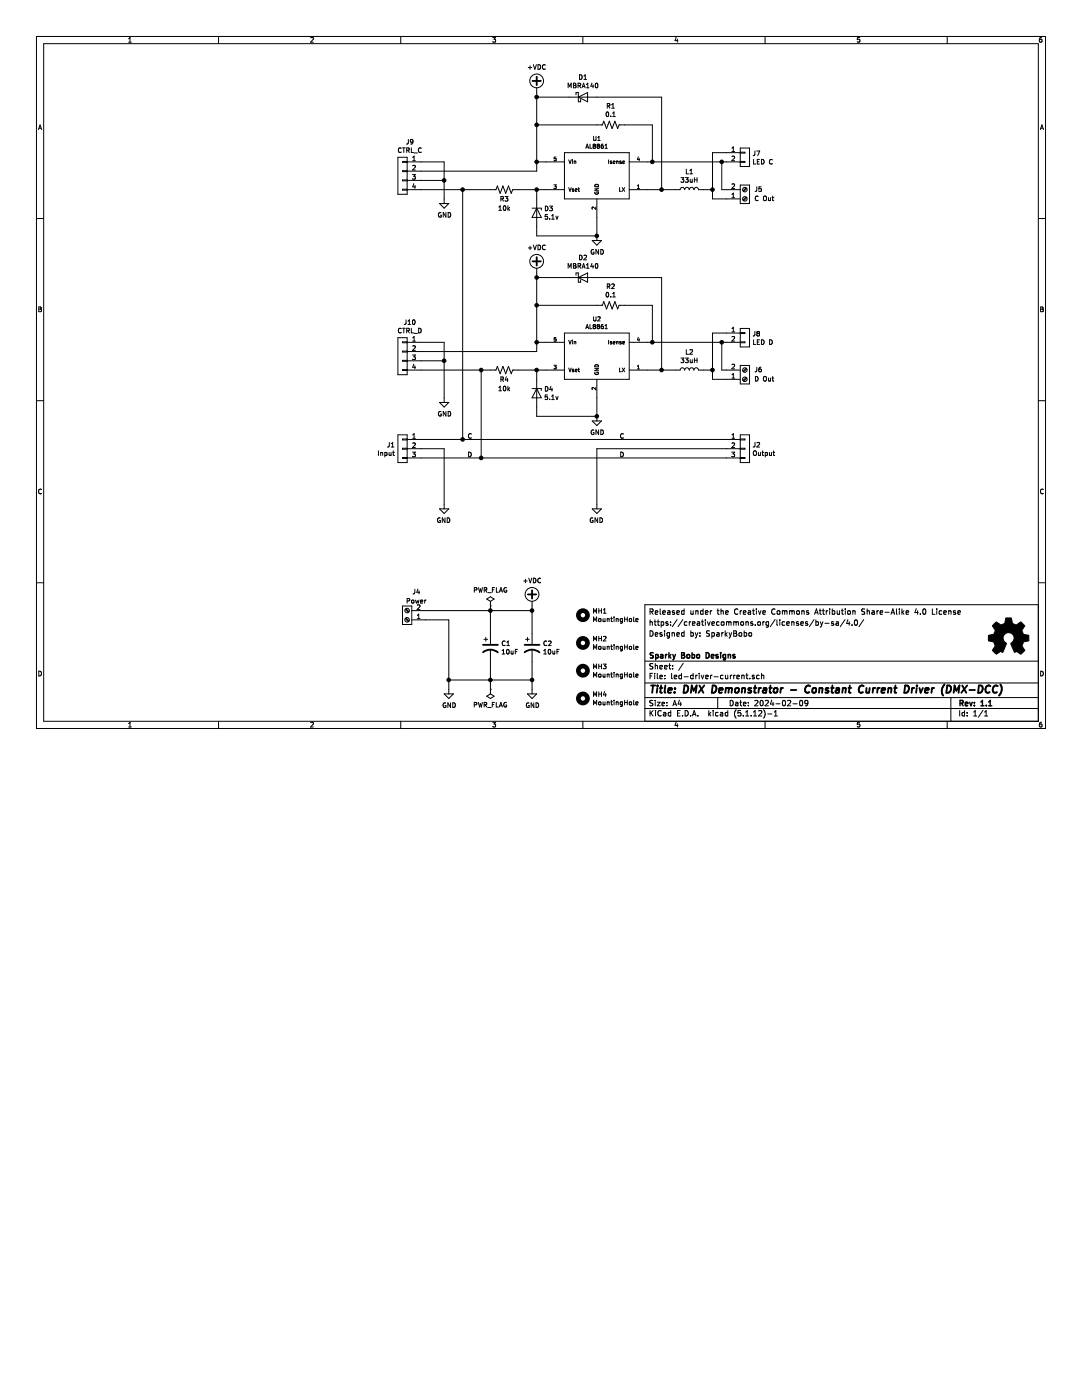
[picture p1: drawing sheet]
EESchema Schematic File Version 4
EELAYER 30 0
EELAYER END
$Descr A4 11693 8268
encoding utf-8
Sheet 1 1
Title "DMX Demonstrator - Constant Current Driver (DMX-DCC)"
Date "2024-02-09"
Rev "1.1"
Comp "Sparky Bobo Designs"
Comment1 ""
Comment2 "Designed by: SparkyBobo"
Comment3 "https://creativecommons.org/licenses/by-sa/4.0/"
Comment4 "Released under the Creative Commons Attribution Share-Alike 4.0 License"
$EndDescr
$Comp
L Diode:1N5819 D?
U 1 1
P 6300 1050
AR Path="/64798DC1/659C302A" Ref="D?"  Part="1" 
AR Path="/659C302A" Ref="D1"  Part="1" 
AR Path="/647E1209/659C302A" Ref="D?"  Part="1" 
AR Path="/65468F85/659C302A" Ref="D?"  Part="1" 
F 0 "D1" H 6300 1266 50  0000 C CNN
F 1 "MBRA140" H 6300 1175 50  0000 C CNN
F 2 "Diode_SMD:D_SMA_Handsoldering" H 6300 875 50  0001 C CNN
F 3 "https://www.mouser.com/datasheet/2/308/1/MBRA140T3_D-2315036.pdf" H 6300 1050 50  0001 C CNN
F 4 "Reverse Voltage Protection" H 6300 1050 50  0001 C CNN "Description"
F 5 "D_FLYBACK_SMD" H 6300 1050 50  0001 C CNN "PartId"
	1    6300 1050
	1    0    0    -1  
$EndComp
$Comp
L Device:L L1
U 1 1
P 7450 2050
F 0 "L1" V 7640 2050 50  0000 C CNN
F 1 "33uH" V 7549 2050 50  0000 C CNN
F 2 "footprints:L_BOURNS_SRN6045TA" H 7450 2050 50  0001 C CNN
F 3 "~" H 7450 2050 50  0001 C CNN
F 4 "L_33u_SMD" V 7450 2050 50  0001 C CNN "PartId"
	1    7450 2050
	0    -1   -1   0   
$EndComp
$Comp
L Device:R_US R1
U 1 1
P 6600 1350
F 0 "R1" V 6395 1350 50  0000 C CNN
F 1 "0.1" V 6486 1350 50  0000 C CNN
F 2 "Resistor_SMD:R_1206_3216Metric_Pad1.42x1.75mm_HandSolder" V 6640 1340 50  0001 C CNN
F 3 "~" H 6600 1350 50  0001 C CNN
F 4 "R_CC_SMD" V 6600 1350 50  0001 C CNN "PartId"
	1    6600 1350
	0    1    1    0   
$EndComp
$Comp
L DMXDemonstrator:AL8861 U1
U 1 1
P 6450 1900
F 0 "U1" H 6450 2304 45  0000 C CNN
F 1 "AL8861" H 6450 2220 45  0000 C CNN
F 2 "Package_TO_SOT_SMD:SOT-89-5_Handsoldering" H 6450 2400 20  0001 C CNN
F 3 "https://www.ti.com/general/docs/suppproductinfo.tsp?distId=10&gotoUrl=https%3A%2F%2Fwww.ti.com%2Flit%2Fgpn%2Fna556" H 6550 2500 60  0001 C CNN
F 4 "U_8861,MOD_8861" H 6450 1900 50  0001 C CNN "PartId"
	1    6450 1900
	1    0    0    -1  
$EndComp
$Comp
L power:GND #PWR0103
U 1 1
P 6450 2550
F 0 "#PWR0103" H 6450 2300 50  0001 C CNN
F 1 "GND" H 6455 2377 50  0000 C CNN
F 2 "" H 6450 2550 50  0001 C CNN
F 3 "" H 6450 2550 50  0001 C CNN
	1    6450 2550
	1    0    0    -1  
$EndComp
Wire Wire Line
	5900 1750 5800 1750
Wire Wire Line
	5800 1050 6150 1050
Wire Wire Line
	6450 1350 5800 1350
Connection ~ 5800 1350
Wire Wire Line
	5800 1350 5800 1750
Wire Wire Line
	7000 1750 7050 1750
Wire Wire Line
	7300 2050 7150 2050
Wire Wire Line
	7050 1750 7050 1350
Wire Wire Line
	7050 1350 6750 1350
Wire Wire Line
	6450 1050 7150 1050
Wire Wire Line
	7150 1050 7150 2050
Connection ~ 7150 2050
Wire Wire Line
	7150 2050 7000 2050
$Comp
L Diode:1N5819 D?
U 1 1
P 6300 3000
AR Path="/64798DC1/659EAC0A" Ref="D?"  Part="1" 
AR Path="/659EAC0A" Ref="D2"  Part="1" 
AR Path="/647E1209/659EAC0A" Ref="D?"  Part="1" 
AR Path="/65468F85/659EAC0A" Ref="D?"  Part="1" 
F 0 "D2" H 6300 3216 50  0000 C CNN
F 1 "MBRA140" H 6300 3125 50  0000 C CNN
F 2 "Diode_SMD:D_SMA_Handsoldering" H 6300 2825 50  0001 C CNN
F 3 "https://www.mouser.com/datasheet/2/308/1/MBRA140T3_D-2315036.pdf" H 6300 3000 50  0001 C CNN
F 4 "Reverse Voltage Protection" H 6300 3000 50  0001 C CNN "Description"
F 5 "D_FLYBACK_SMD" H 6300 3000 50  0001 C CNN "PartId"
	1    6300 3000
	1    0    0    -1  
$EndComp
$Comp
L Device:L L2
U 1 1
P 7450 4000
F 0 "L2" V 7640 4000 50  0000 C CNN
F 1 "33uH" V 7549 4000 50  0000 C CNN
F 2 "footprints:L_BOURNS_SRN6045TA" H 7450 4000 50  0001 C CNN
F 3 "~" H 7450 4000 50  0001 C CNN
F 4 "L_33u_SMD" V 7450 4000 50  0001 C CNN "PartId"
	1    7450 4000
	0    -1   -1   0   
$EndComp
$Comp
L Device:R_US R2
U 1 1
P 6600 3300
F 0 "R2" V 6395 3300 50  0000 C CNN
F 1 "0.1" V 6486 3300 50  0000 C CNN
F 2 "Resistor_SMD:R_1206_3216Metric_Pad1.42x1.75mm_HandSolder" V 6640 3290 50  0001 C CNN
F 3 "~" H 6600 3300 50  0001 C CNN
F 4 "R_CC_SMD" V 6600 3300 50  0001 C CNN "PartId"
	1    6600 3300
	0    1    1    0   
$EndComp
$Comp
L power:GND #PWR0105
U 1 1
P 6450 4500
F 0 "#PWR0105" H 6450 4250 50  0001 C CNN
F 1 "GND" H 6455 4327 50  0000 C CNN
F 2 "" H 6450 4500 50  0001 C CNN
F 3 "" H 6450 4500 50  0001 C CNN
	1    6450 4500
	1    0    0    -1  
$EndComp
Wire Wire Line
	5900 3700 5800 3700
Wire Wire Line
	5800 3000 6150 3000
Wire Wire Line
	6450 3300 5800 3300
Wire Wire Line
	5800 3000 5800 3300
Connection ~ 5800 3300
Wire Wire Line
	5800 3300 5800 3700
Wire Wire Line
	7000 3700 7050 3700
Wire Wire Line
	7300 4000 7150 4000
Wire Wire Line
	7050 3700 7050 3300
Wire Wire Line
	7050 3300 6750 3300
Wire Wire Line
	6450 3000 7150 3000
Wire Wire Line
	7150 3000 7150 4000
Connection ~ 7150 4000
Wire Wire Line
	7150 4000 7000 4000
Wire Wire Line
	7600 2050 7700 2050
$Comp
L power:+VDC #PWR0107
U 1 1
P 5800 1000
F 0 "#PWR0107" H 5800 900 50  0001 C CNN
F 1 "+VDC" H 5800 1275 50  0000 C CNN
F 2 "" H 5800 1000 50  0001 C CNN
F 3 "" H 5800 1000 50  0001 C CNN
	1    5800 1000
	1    0    0    -1  
$EndComp
$Comp
L power:+VDC #PWR0108
U 1 1
P 5800 2950
F 0 "#PWR0108" H 5800 2850 50  0001 C CNN
F 1 "+VDC" H 5800 3225 50  0000 C CNN
F 2 "" H 5800 2950 50  0001 C CNN
F 3 "" H 5800 2950 50  0001 C CNN
	1    5800 2950
	1    0    0    -1  
$EndComp
$Comp
L Device:CP1 C?
U 1 1
P 5300 7000
AR Path="/647E1209/65AC4666" Ref="C?"  Part="1" 
AR Path="/65AC4666" Ref="C1"  Part="1" 
AR Path="/65468F85/65AC4666" Ref="C?"  Part="1" 
F 0 "C1" H 5415 7046 50  0000 L CNN
F 1 "10uF" H 5415 6955 50  0000 L CNN
F 2 "Capacitor_SMD:C_1206_3216Metric_Pad1.42x1.75mm_HandSolder" H 5300 7000 50  0001 C CNN
F 3 "~" H 5300 7000 50  0001 C CNN
F 4 "Filter Capacitor" H 5300 7000 50  0001 C CNN "Description"
F 5 "C_FILTER_SMD" H 5300 7000 50  0001 C CNN "PartId"
	1    5300 7000
	1    0    0    -1  
$EndComp
Wire Wire Line
	5750 6850 5750 6600
$Comp
L Device:CP1 C?
U 1 1
P 5750 7000
AR Path="/647E1209/6546F2B6" Ref="C?"  Part="1" 
AR Path="/6546F2B6" Ref="C2"  Part="1" 
AR Path="/65468F85/6546F2B6" Ref="C?"  Part="1" 
F 0 "C2" H 5865 7046 50  0000 L CNN
F 1 "10uF" H 5865 6955 50  0000 L CNN
F 2 "Capacitor_SMD:C_1206_3216Metric_Pad1.42x1.75mm_HandSolder" H 5750 7000 50  0001 C CNN
F 3 "~" H 5750 7000 50  0001 C CNN
F 4 "Filter Capacitor" H 5750 7000 50  0001 C CNN "Description"
F 5 "C_FILTER_SMD" H 5750 7000 50  0001 C CNN "PartId"
	1    5750 7000
	1    0    0    -1  
$EndComp
Wire Wire Line
	5300 6850 5300 6600
$Comp
L Connector:Screw_Terminal_01x02 J?
U 1 1
P 8050 2150
AR Path="/659D01BF/659E3590" Ref="J?"  Part="1" 
AR Path="/659E3590" Ref="J5"  Part="1" 
F 0 "J5" H 8150 2050 50  0000 L CNN
F 1 "C Out" H 8150 2150 50  0000 L CNN
F 2 "Connector_Phoenix_MC:PhoenixContact_MC_1,5_2-G-3.81_1x02_P3.81mm_Horizontal" H 8050 2150 50  0001 C CNN
F 3 "~" H 8050 2150 50  0001 C CNN
F 4 "J-381x2,P-381x2" H 8050 2150 50  0001 C CNN "PartId"
	1    8050 2150
	1    0    0    1   
$EndComp
$Comp
L Connector_Generic:Conn_01x03 J?
U 1 1
P 4350 4850
AR Path="/659D01BF/659E3597" Ref="J?"  Part="1" 
AR Path="/659E3597" Ref="J1"  Part="1" 
F 0 "J1" H 4430 4892 50  0000 L CNN
F 1 "Input" H 4430 4801 50  0000 L CNN
F 2 "Connector_PinHeader_2.54mm:PinHeader_1x03_P2.54mm_Horizontal" H 4350 4850 50  0001 C CNN
F 3 "~" H 4350 4850 50  0001 C CNN
F 4 "H_1x3_RA,JP_1x3" H 4350 4850 50  0001 C CNN "PartId"
	1    4350 4850
	-1   0    0    -1  
$EndComp
$Comp
L power:PWR_FLAG #FLG?
U 1 1
P 5300 7450
AR Path="/659D01BF/659E35A4" Ref="#FLG?"  Part="1" 
AR Path="/659E35A4" Ref="#FLG0101"  Part="1" 
F 0 "#FLG0101" H 5300 7525 50  0001 C CNN
F 1 "PWR_FLAG" H 5300 7623 50  0000 C CNN
F 2 "" H 5300 7450 50  0001 C CNN
F 3 "~" H 5300 7450 50  0001 C CNN
	1    5300 7450
	-1   0    0    1   
$EndComp
Text Label 5050 4950 0    50   ~ 0
D
Text Label 5050 4750 0    50   ~ 0
C
$Comp
L Connector:Screw_Terminal_01x02 J?
U 1 1
P 4400 6700
AR Path="/659D01BF/659E35AC" Ref="J?"  Part="1" 
AR Path="/659E35AC" Ref="J4"  Part="1" 
F 0 "J4" H 4300 6400 50  0000 C CNN
F 1 "Power" H 4300 6500 50  0000 C CNN
F 2 "Connector_Phoenix_MC:PhoenixContact_MC_1,5_2-G-3.81_1x02_P3.81mm_Horizontal" H 4400 6700 50  0001 C CNN
F 3 "~" H 4400 6700 50  0001 C CNN
F 4 "J-381x2,P-381x2" H 4400 6700 50  0001 C CNN "PartId"
	1    4400 6700
	-1   0    0    1   
$EndComp
Wire Wire Line
	4600 6700 4850 6700
$Comp
L power:GND #PWR?
U 1 1
P 5750 7450
AR Path="/659D01BF/659E35BB" Ref="#PWR?"  Part="1" 
AR Path="/659E35BB" Ref="#PWR0102"  Part="1" 
F 0 "#PWR0102" H 5750 7200 50  0001 C CNN
F 1 "GND" H 5755 7277 50  0000 C CNN
F 2 "" H 5750 7450 50  0001 C CNN
F 3 "" H 5750 7450 50  0001 C CNN
	1    5750 7450
	1    0    0    -1  
$EndComp
$Comp
L power:PWR_FLAG #FLG?
U 1 1
P 5300 6550
AR Path="/659D01BF/659E35C1" Ref="#FLG?"  Part="1" 
AR Path="/659E35C1" Ref="#FLG0102"  Part="1" 
F 0 "#FLG0102" H 5300 6625 50  0001 C CNN
F 1 "PWR_FLAG" H 5300 6723 50  0000 C CNN
F 2 "" H 5300 6550 50  0001 C CNN
F 3 "~" H 5300 6550 50  0001 C CNN
	1    5300 6550
	1    0    0    -1  
$EndComp
Wire Wire Line
	5300 6550 5300 6600
Connection ~ 5300 6600
Wire Wire Line
	5750 6600 5750 6550
Wire Wire Line
	5300 6600 5750 6600
Wire Wire Line
	4800 5450 4800 4850
$Comp
L Connector_Generic:Conn_01x03 J?
U 1 1
P 8050 4850
AR Path="/659D01BF/659E35EC" Ref="J?"  Part="1" 
AR Path="/659E35EC" Ref="J2"  Part="1" 
F 0 "J2" H 8130 4892 50  0000 L CNN
F 1 "Output" H 8130 4801 50  0000 L CNN
F 2 "Connector_PinHeader_2.54mm:PinHeader_1x03_P2.54mm_Horizontal" H 8050 4850 50  0001 C CNN
F 3 "~" H 8050 4850 50  0001 C CNN
F 4 "H_1x3_RA" H 8050 4850 50  0001 C CNN "PartId"
	1    8050 4850
	1    0    0    -1  
$EndComp
Text Label 6750 4950 2    50   ~ 0
D
Text Label 6750 4750 2    50   ~ 0
C
Wire Wire Line
	7850 4850 6450 4850
Wire Wire Line
	6450 4850 6450 5450
$Comp
L power:GND #PWR?
U 1 1
P 6450 5450
AR Path="/659D01BF/659E35F8" Ref="#PWR?"  Part="1" 
AR Path="/659E35F8" Ref="#PWR0104"  Part="1" 
F 0 "#PWR0104" H 6450 5200 50  0001 C CNN
F 1 "GND" H 6455 5277 50  0000 C CNN
F 2 "" H 6450 5450 50  0001 C CNN
F 3 "" H 6450 5450 50  0001 C CNN
	1    6450 5450
	-1   0    0    -1  
$EndComp
$Comp
L Mechanical:MountingHole MH?
U 1 1
P 6300 6650
AR Path="/659D01BF/659E3612" Ref="MH?"  Part="1" 
AR Path="/659E3612" Ref="MH1"  Part="1" 
F 0 "MH1" H 6400 6696 50  0000 L CNN
F 1 "MountingHole" H 6400 6605 50  0000 L CNN
F 2 "MountingHole:MountingHole_3.2mm_M3" H 6300 6650 50  0001 C CNN
F 3 "~" H 6300 6650 50  0001 C CNN
	1    6300 6650
	1    0    0    -1  
$EndComp
$Comp
L Mechanical:MountingHole MH?
U 1 1
P 6300 6950
AR Path="/659D01BF/659E3619" Ref="MH?"  Part="1" 
AR Path="/659E3619" Ref="MH2"  Part="1" 
F 0 "MH2" H 6400 6996 50  0000 L CNN
F 1 "MountingHole" H 6400 6905 50  0000 L CNN
F 2 "MountingHole:MountingHole_3.2mm_M3" H 6300 6950 50  0001 C CNN
F 3 "~" H 6300 6950 50  0001 C CNN
	1    6300 6950
	1    0    0    -1  
$EndComp
$Comp
L Mechanical:MountingHole MH?
U 1 1
P 6300 7250
AR Path="/659D01BF/659E3620" Ref="MH?"  Part="1" 
AR Path="/659E3620" Ref="MH3"  Part="1" 
F 0 "MH3" H 6400 7296 50  0000 L CNN
F 1 "MountingHole" H 6400 7205 50  0000 L CNN
F 2 "MountingHole:MountingHole_3.2mm_M3" H 6300 7250 50  0001 C CNN
F 3 "~" H 6300 7250 50  0001 C CNN
	1    6300 7250
	1    0    0    -1  
$EndComp
$Comp
L Mechanical:MountingHole MH?
U 1 1
P 6300 7550
AR Path="/659D01BF/659E3627" Ref="MH?"  Part="1" 
AR Path="/659E3627" Ref="MH4"  Part="1" 
F 0 "MH4" H 6400 7596 50  0000 L CNN
F 1 "MountingHole" H 6400 7505 50  0000 L CNN
F 2 "MountingHole:MountingHole_3.2mm_M3" H 6300 7550 50  0001 C CNN
F 3 "~" H 6300 7550 50  0001 C CNN
	1    6300 7550
	1    0    0    -1  
$EndComp
$Comp
L power:+VDC #PWR?
U 1 1
P 5750 6550
AR Path="/659D01BF/659E363E" Ref="#PWR?"  Part="1" 
AR Path="/659E363E" Ref="#PWR0106"  Part="1" 
F 0 "#PWR0106" H 5750 6450 50  0001 C CNN
F 1 "+VDC" H 5750 6825 50  0000 C CNN
F 2 "" H 5750 6550 50  0001 C CNN
F 3 "" H 5750 6550 50  0001 C CNN
	1    5750 6550
	1    0    0    -1  
$EndComp
Wire Wire Line
	5800 1000 5800 1050
Connection ~ 5800 1050
Wire Wire Line
	5800 1050 5800 1350
Wire Wire Line
	5800 2950 5800 3000
Connection ~ 5800 3000
$Comp
L Graphic:Logo_Open_Hardware_Small #LOGO1
U 1 1
P 10900 6900
F 0 "#LOGO1" H 10900 7175 50  0001 C CNN
F 1 "Logo_Open_Hardware_Small" H 10900 6675 50  0001 C CNN
F 2 "" H 10900 6900 50  0001 C CNN
F 3 "~" H 10900 6900 50  0001 C CNN
	1    10900 6900
	1    0    0    -1  
$EndComp
Connection ~ 5750 6600
$Comp
L power:GND #PWR?
U 1 1
P 4850 7450
AR Path="/659D01BF/65B91D25" Ref="#PWR?"  Part="1" 
AR Path="/65B91D25" Ref="#PWR0109"  Part="1" 
F 0 "#PWR0109" H 4850 7200 50  0001 C CNN
F 1 "GND" H 4855 7277 50  0000 C CNN
F 2 "" H 4850 7450 50  0001 C CNN
F 3 "" H 4850 7450 50  0001 C CNN
	1    4850 7450
	1    0    0    -1  
$EndComp
Wire Wire Line
	4850 6700 4850 7350
Wire Wire Line
	5300 7150 5300 7350
Wire Wire Line
	5750 7150 5750 7350
Wire Wire Line
	5750 7350 5300 7350
Connection ~ 5750 7350
Wire Wire Line
	5750 7350 5750 7450
Connection ~ 5300 7350
Wire Wire Line
	5300 7350 5300 7450
Wire Wire Line
	5300 7350 4850 7350
Connection ~ 4850 7350
Wire Wire Line
	4850 7350 4850 7450
$Comp
L Connector_Generic:Conn_01x02 J7
U 1 1
P 8050 1650
F 0 "J7" H 8129 1642 50  0000 L CNN
F 1 "LED C" H 8129 1551 50  0000 L CNN
F 2 "Connector_PinHeader_2.54mm:PinHeader_1x02_P2.54mm_Vertical" H 8050 1650 50  0001 C CNN
F 3 "~" H 8050 1650 50  0001 C CNN
	1    8050 1650
	1    0    0    -1  
$EndComp
$Comp
L Connector_Generic:Conn_01x04 J9
U 1 1
P 4350 1850
F 0 "J9" H 4270 2167 50  0000 C CNN
F 1 "CTRL_C" H 4270 2076 50  0000 C CNN
F 2 "Connector_PinHeader_2.54mm:PinHeader_1x04_P2.54mm_Vertical" H 4350 1850 50  0001 C CNN
F 3 "~" H 4350 1850 50  0001 C CNN
	1    4350 1850
	-1   0    0    -1  
$EndComp
$Comp
L Connector_Generic:Conn_01x04 J10
U 1 1
P 4350 3800
F 0 "J10" H 4270 4117 50  0000 C CNN
F 1 "CTRL_D" H 4270 4026 50  0000 C CNN
F 2 "Connector_PinHeader_2.54mm:PinHeader_1x04_P2.54mm_Vertical" H 4350 3800 50  0001 C CNN
F 3 "~" H 4350 3800 50  0001 C CNN
	1    4350 3800
	-1   0    0    -1  
$EndComp
Wire Wire Line
	7850 2050 7800 2050
Wire Wire Line
	7800 2050 7800 1750
Wire Wire Line
	7800 1750 7850 1750
Wire Wire Line
	7850 1650 7700 1650
Wire Wire Line
	7700 1650 7700 2050
Wire Wire Line
	7700 2150 7850 2150
Connection ~ 7050 1750
Connection ~ 7700 2050
Wire Wire Line
	7700 2050 7700 2150
Wire Wire Line
	7050 1750 7800 1750
Connection ~ 7800 1750
Wire Wire Line
	7600 4000 7700 4000
$Comp
L Connector:Screw_Terminal_01x02 J?
U 1 1
P 8050 4100
AR Path="/659D01BF/65BF0792" Ref="J?"  Part="1" 
AR Path="/65BF0792" Ref="J6"  Part="1" 
F 0 "J6" H 8150 4000 50  0000 L CNN
F 1 "D Out" H 8150 4100 50  0000 L CNN
F 2 "Connector_Phoenix_MC:PhoenixContact_MC_1,5_2-G-3.81_1x02_P3.81mm_Horizontal" H 8050 4100 50  0001 C CNN
F 3 "~" H 8050 4100 50  0001 C CNN
F 4 "J-381x2,P-381x2" H 8050 4100 50  0001 C CNN "PartId"
	1    8050 4100
	1    0    0    1   
$EndComp
$Comp
L Connector_Generic:Conn_01x02 J8
U 1 1
P 8050 3600
F 0 "J8" H 8129 3592 50  0000 L CNN
F 1 "LED D" H 8129 3501 50  0000 L CNN
F 2 "Connector_PinHeader_2.54mm:PinHeader_1x02_P2.54mm_Vertical" H 8050 3600 50  0001 C CNN
F 3 "~" H 8050 3600 50  0001 C CNN
	1    8050 3600
	1    0    0    -1  
$EndComp
Wire Wire Line
	7850 4000 7800 4000
Wire Wire Line
	7800 4000 7800 3700
Wire Wire Line
	7800 3700 7850 3700
Wire Wire Line
	7850 3600 7700 3600
Wire Wire Line
	7700 4100 7850 4100
Connection ~ 7700 4000
Wire Wire Line
	7700 4000 7700 4100
Wire Wire Line
	7700 3600 7700 4000
Wire Wire Line
	7800 3700 7050 3700
Connection ~ 7800 3700
Connection ~ 7050 3700
Wire Wire Line
	5800 1850 5800 1750
Connection ~ 5800 1750
Wire Wire Line
	5800 3800 5800 3700
Connection ~ 5800 3700
Wire Wire Line
	4550 1750 4800 1750
Wire Wire Line
	4800 1750 4800 1950
Wire Wire Line
	4550 1950 4800 1950
Wire Wire Line
	4550 3700 4800 3700
Wire Wire Line
	4550 3900 4800 3900
Wire Wire Line
	4600 6600 5300 6600
$Comp
L power:GND #PWR?
U 1 1
P 4800 5450
AR Path="/659D01BF/659E359E" Ref="#PWR?"  Part="1" 
AR Path="/659E359E" Ref="#PWR0101"  Part="1" 
F 0 "#PWR0101" H 4800 5200 50  0001 C CNN
F 1 "GND" H 4805 5277 50  0000 C CNN
F 2 "" H 4800 5450 50  0001 C CNN
F 3 "" H 4800 5450 50  0001 C CNN
	1    4800 5450
	-1   0    0    -1  
$EndComp
Wire Wire Line
	4800 3700 4800 3900
Wire Wire Line
	4550 4850 4800 4850
Wire Wire Line
	4800 4300 4800 3900
Connection ~ 4800 3900
$Comp
L power:GND #PWR0110
U 1 1
P 4800 2150
F 0 "#PWR0110" H 4800 1900 50  0001 C CNN
F 1 "GND" H 4805 1977 50  0000 C CNN
F 2 "" H 4800 2150 50  0001 C CNN
F 3 "" H 4800 2150 50  0001 C CNN
	1    4800 2150
	1    0    0    -1  
$EndComp
Wire Wire Line
	4800 2150 4800 1950
Connection ~ 4800 1950
Wire Wire Line
	6450 2350 6450 2550
Wire Wire Line
	6450 4300 6450 4500
Wire Wire Line
	4550 3800 5800 3800
$Comp
L DMXDemonstrator:AL8861 U2
U 1 1
P 6450 3850
F 0 "U2" H 6450 4254 45  0000 C CNN
F 1 "AL8861" H 6450 4170 45  0000 C CNN
F 2 "Package_TO_SOT_SMD:SOT-89-5_Handsoldering" H 6450 4350 20  0001 C CNN
F 3 "https://www.ti.com/general/docs/suppproductinfo.tsp?distId=10&gotoUrl=https%3A%2F%2Fwww.ti.com%2Flit%2Fgpn%2Fna556" H 6550 4450 60  0001 C CNN
F 4 "U_8861,MOD_8861" H 6450 3850 50  0001 C CNN "PartId"
	1    6450 3850
	1    0    0    -1  
$EndComp
Wire Wire Line
	5800 2550 6450 2550
Connection ~ 6450 2550
Wire Wire Line
	5800 4500 6450 4500
Connection ~ 6450 4500
$Comp
L power:GND #PWR0111
U 1 1
P 4800 4300
F 0 "#PWR0111" H 4800 4050 50  0001 C CNN
F 1 "GND" H 4805 4127 50  0000 C CNN
F 2 "" H 4800 4300 50  0001 C CNN
F 3 "" H 4800 4300 50  0001 C CNN
	1    4800 4300
	1    0    0    -1  
$EndComp
Wire Wire Line
	4550 2050 5000 2050
$Comp
L Device:R_US R3
U 1 1
P 5450 2050
F 0 "R3" V 5550 2050 50  0000 C CNN
F 1 "10k" V 5650 2050 50  0000 C CNN
F 2 "Resistor_SMD:R_1206_3216Metric_Pad1.42x1.75mm_HandSolder" V 5490 2040 50  0001 C CNN
F 3 "~" H 5450 2050 50  0001 C CNN
F 4 "R_10k_SMD" V 5450 2050 50  0001 C CNN "PartId"
	1    5450 2050
	0    1    1    0   
$EndComp
$Comp
L Device:R_US R4
U 1 1
P 5450 4000
F 0 "R4" V 5550 4000 50  0000 C CNN
F 1 "10k" V 5650 4000 50  0000 C CNN
F 2 "Resistor_SMD:R_1206_3216Metric_Pad1.42x1.75mm_HandSolder" V 5490 3990 50  0001 C CNN
F 3 "~" H 5450 4000 50  0001 C CNN
F 4 "R_10k_SMD" V 5450 4000 50  0001 C CNN "PartId"
	1    5450 4000
	0    1    1    0   
$EndComp
Wire Wire Line
	4550 4000 5200 4000
$Comp
L Device:D_Zener D3
U 1 1
P 5800 2300
F 0 "D3" V 5754 2379 50  0000 L CNN
F 1 "5.1v" V 5845 2379 50  0000 L CNN
F 2 "Diode_SMD:D_SMA_Handsoldering" H 5800 2300 50  0001 C CNN
F 3 "~" H 5800 2300 50  0001 C CNN
F 4 "ZD_5v1_SMD" V 5800 2300 50  0001 C CNN "PartId"
	1    5800 2300
	0    1    1    0   
$EndComp
$Comp
L Device:D_Zener D4
U 1 1
P 5800 4250
F 0 "D4" V 5754 4329 50  0000 L CNN
F 1 "5.1v" V 5845 4329 50  0000 L CNN
F 2 "Diode_SMD:D_SMA_Handsoldering" H 5800 4250 50  0001 C CNN
F 3 "~" H 5800 4250 50  0001 C CNN
F 4 "ZD_5v1_SMD" V 5800 4250 50  0001 C CNN "PartId"
	1    5800 4250
	0    1    1    0   
$EndComp
Wire Wire Line
	5600 2050 5800 2050
Wire Wire Line
	5800 2150 5800 2050
Connection ~ 5800 2050
Wire Wire Line
	5800 2050 5900 2050
Wire Wire Line
	5800 2450 5800 2550
Wire Wire Line
	5600 4000 5800 4000
Wire Wire Line
	5800 4100 5800 4000
Connection ~ 5800 4000
Wire Wire Line
	5800 4000 5900 4000
Wire Wire Line
	5800 4400 5800 4500
Wire Wire Line
	5200 4000 5200 4950
Connection ~ 5200 4000
Wire Wire Line
	5200 4000 5300 4000
Connection ~ 5200 4950
Wire Wire Line
	5200 4950 7850 4950
Wire Wire Line
	4550 4950 5200 4950
Wire Wire Line
	4550 4750 5000 4750
Wire Wire Line
	4550 1850 5800 1850
Wire Wire Line
	5000 2050 5000 4750
Connection ~ 5000 2050
Wire Wire Line
	5000 2050 5300 2050
Connection ~ 5000 4750
Wire Wire Line
	5000 4750 7850 4750
$EndSCHEMATC
